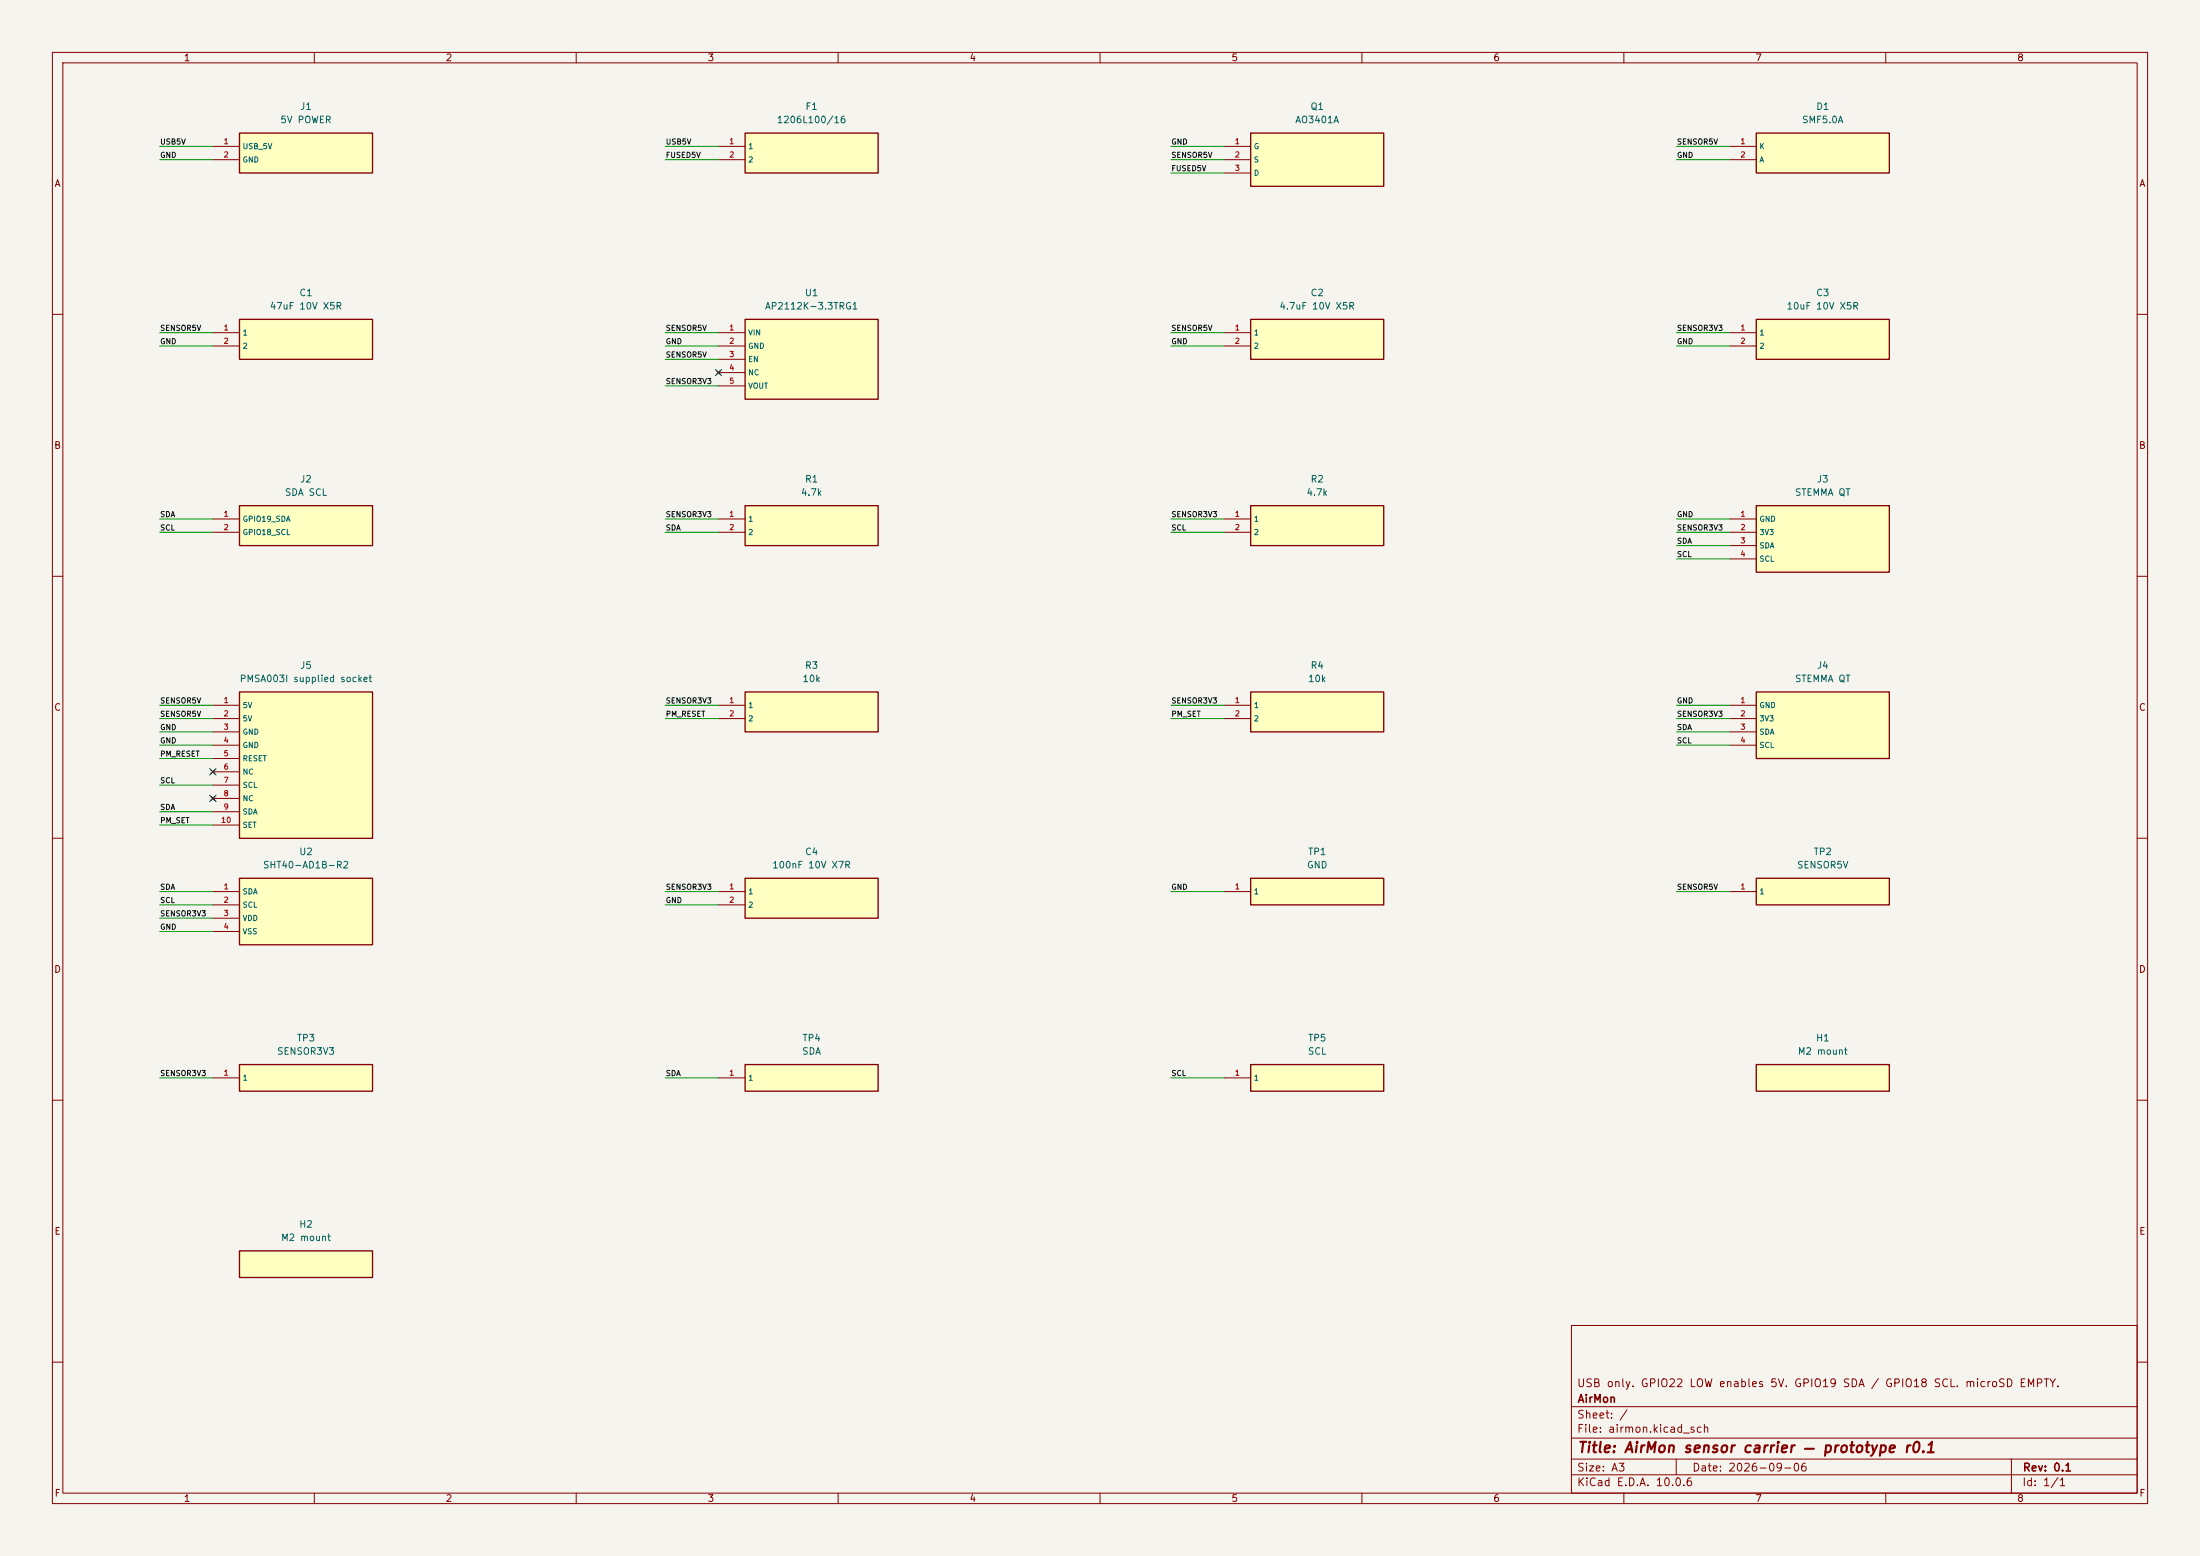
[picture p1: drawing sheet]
(kicad_sch (version 20250114) (generator "eeschema") (paper "A3")
 (title_block (title "AirMon sensor carrier — prototype r0.1") (date "2026-09-06") (rev "0.1") (company "AirMon") (comment 1 "USB only. GPIO22 LOW enables 5V. GPIO19 SDA / GPIO18 SCL. microSD EMPTY."))
 (lib_symbols (symbol "AirMon:J1" (pin_names (offset .508)) (in_bom yes) (on_board yes)
(property "Reference" "J1" (at 0 2.54 0) (effects (font (size 1.27 1.27)) ))
(property "Value" "5V POWER" (at 0 5.08 0) (effects (font (size 1.27 1.27)) ))
(property "Footprint" "AirMon:JST_PH_B2B-PH-K_1x02_P2.00mm_Vertical" (at 0 0 0) (effects (font (size 1.27 1.27)) (hide yes)))
(symbol "J1_0_1" (rectangle (start 0 0) (end 25.4 -7.62) (stroke (width .254) (type default)) (fill (type background))))
(symbol "J1_1_1"
(pin power_out line (at -5.08 -2.54 0) (length 5.08) (name "USB 5V" (effects (font (size 1.016 1.016)))) (number "1" (effects (font (size 1.016 1.016)))))
(pin power_out line (at -5.08 -5.08 0) (length 5.08) (name "GND" (effects (font (size 1.016 1.016)))) (number "2" (effects (font (size 1.016 1.016)))))))(symbol "AirMon:F1" (pin_names (offset .508)) (in_bom yes) (on_board yes)
(property "Reference" "F1" (at 0 2.54 0) (effects (font (size 1.27 1.27)) ))
(property "Value" "1206L100/16" (at 0 5.08 0) (effects (font (size 1.27 1.27)) ))
(property "Footprint" "AirMon:Fuse_1206_3216Metric" (at 0 0 0) (effects (font (size 1.27 1.27)) (hide yes)))
(symbol "F1_0_1" (rectangle (start 0 0) (end 25.4 -7.62) (stroke (width .254) (type default)) (fill (type background))))
(symbol "F1_1_1"
(pin passive line (at -5.08 -2.54 0) (length 5.08) (name "1" (effects (font (size 1.016 1.016)))) (number "1" (effects (font (size 1.016 1.016)))))
(pin passive line (at -5.08 -5.08 0) (length 5.08) (name "2" (effects (font (size 1.016 1.016)))) (number "2" (effects (font (size 1.016 1.016)))))))(symbol "AirMon:Q1" (pin_names (offset .508)) (in_bom yes) (on_board yes)
(property "Reference" "Q1" (at 0 2.54 0) (effects (font (size 1.27 1.27)) ))
(property "Value" "AO3401A" (at 0 5.08 0) (effects (font (size 1.27 1.27)) ))
(property "Footprint" "AirMon:SOT-23" (at 0 0 0) (effects (font (size 1.27 1.27)) (hide yes)))
(symbol "Q1_0_1" (rectangle (start 0 0) (end 25.4 -10.16) (stroke (width .254) (type default)) (fill (type background))))
(symbol "Q1_1_1"
(pin passive line (at -5.08 -2.54 0) (length 5.08) (name "G" (effects (font (size 1.016 1.016)))) (number "1" (effects (font (size 1.016 1.016)))))
(pin power_out line (at -5.08 -5.08 0) (length 5.08) (name "S" (effects (font (size 1.016 1.016)))) (number "2" (effects (font (size 1.016 1.016)))))
(pin passive line (at -5.08 -7.62 0) (length 5.08) (name "D" (effects (font (size 1.016 1.016)))) (number "3" (effects (font (size 1.016 1.016)))))))(symbol "AirMon:D1" (pin_names (offset .508)) (in_bom yes) (on_board yes)
(property "Reference" "D1" (at 0 2.54 0) (effects (font (size 1.27 1.27)) ))
(property "Value" "SMF5.0A" (at 0 5.08 0) (effects (font (size 1.27 1.27)) ))
(property "Footprint" "AirMon:D_SOD-123F" (at 0 0 0) (effects (font (size 1.27 1.27)) (hide yes)))
(symbol "D1_0_1" (rectangle (start 0 0) (end 25.4 -7.62) (stroke (width .254) (type default)) (fill (type background))))
(symbol "D1_1_1"
(pin passive line (at -5.08 -2.54 0) (length 5.08) (name "K" (effects (font (size 1.016 1.016)))) (number "1" (effects (font (size 1.016 1.016)))))
(pin passive line (at -5.08 -5.08 0) (length 5.08) (name "A" (effects (font (size 1.016 1.016)))) (number "2" (effects (font (size 1.016 1.016)))))))(symbol "AirMon:C1" (pin_names (offset .508)) (in_bom yes) (on_board yes)
(property "Reference" "C1" (at 0 2.54 0) (effects (font (size 1.27 1.27)) ))
(property "Value" "47uF 10V X5R" (at 0 5.08 0) (effects (font (size 1.27 1.27)) ))
(property "Footprint" "AirMon:C_1210_3225Metric" (at 0 0 0) (effects (font (size 1.27 1.27)) (hide yes)))
(symbol "C1_0_1" (rectangle (start 0 0) (end 25.4 -7.62) (stroke (width .254) (type default)) (fill (type background))))
(symbol "C1_1_1"
(pin passive line (at -5.08 -2.54 0) (length 5.08) (name "1" (effects (font (size 1.016 1.016)))) (number "1" (effects (font (size 1.016 1.016)))))
(pin passive line (at -5.08 -5.08 0) (length 5.08) (name "2" (effects (font (size 1.016 1.016)))) (number "2" (effects (font (size 1.016 1.016)))))))(symbol "AirMon:U1" (pin_names (offset .508)) (in_bom yes) (on_board yes)
(property "Reference" "U1" (at 0 2.54 0) (effects (font (size 1.27 1.27)) ))
(property "Value" "AP2112K-3.3TRG1" (at 0 5.08 0) (effects (font (size 1.27 1.27)) ))
(property "Footprint" "AirMon:SOT-23-5" (at 0 0 0) (effects (font (size 1.27 1.27)) (hide yes)))
(symbol "U1_0_1" (rectangle (start 0 0) (end 25.4 -15.24) (stroke (width .254) (type default)) (fill (type background))))
(symbol "U1_1_1"
(pin power_in line (at -5.08 -2.54 0) (length 5.08) (name "VIN" (effects (font (size 1.016 1.016)))) (number "1" (effects (font (size 1.016 1.016)))))
(pin power_in line (at -5.08 -5.08 0) (length 5.08) (name "GND" (effects (font (size 1.016 1.016)))) (number "2" (effects (font (size 1.016 1.016)))))
(pin passive line (at -5.08 -7.62 0) (length 5.08) (name "EN" (effects (font (size 1.016 1.016)))) (number "3" (effects (font (size 1.016 1.016)))))
(pin no_connect line (at -5.08 -10.16 0) (length 5.08) (name "NC" (effects (font (size 1.016 1.016)))) (number "4" (effects (font (size 1.016 1.016)))))
(pin power_out line (at -5.08 -12.7 0) (length 5.08) (name "VOUT" (effects (font (size 1.016 1.016)))) (number "5" (effects (font (size 1.016 1.016)))))))(symbol "AirMon:C2" (pin_names (offset .508)) (in_bom yes) (on_board yes)
(property "Reference" "C2" (at 0 2.54 0) (effects (font (size 1.27 1.27)) ))
(property "Value" "4.7uF 10V X5R" (at 0 5.08 0) (effects (font (size 1.27 1.27)) ))
(property "Footprint" "AirMon:C_0603_1608Metric" (at 0 0 0) (effects (font (size 1.27 1.27)) (hide yes)))
(symbol "C2_0_1" (rectangle (start 0 0) (end 25.4 -7.62) (stroke (width .254) (type default)) (fill (type background))))
(symbol "C2_1_1"
(pin passive line (at -5.08 -2.54 0) (length 5.08) (name "1" (effects (font (size 1.016 1.016)))) (number "1" (effects (font (size 1.016 1.016)))))
(pin passive line (at -5.08 -5.08 0) (length 5.08) (name "2" (effects (font (size 1.016 1.016)))) (number "2" (effects (font (size 1.016 1.016)))))))(symbol "AirMon:C3" (pin_names (offset .508)) (in_bom yes) (on_board yes)
(property "Reference" "C3" (at 0 2.54 0) (effects (font (size 1.27 1.27)) ))
(property "Value" "10uF 10V X5R" (at 0 5.08 0) (effects (font (size 1.27 1.27)) ))
(property "Footprint" "AirMon:C_0603_1608Metric" (at 0 0 0) (effects (font (size 1.27 1.27)) (hide yes)))
(symbol "C3_0_1" (rectangle (start 0 0) (end 25.4 -7.62) (stroke (width .254) (type default)) (fill (type background))))
(symbol "C3_1_1"
(pin passive line (at -5.08 -2.54 0) (length 5.08) (name "1" (effects (font (size 1.016 1.016)))) (number "1" (effects (font (size 1.016 1.016)))))
(pin passive line (at -5.08 -5.08 0) (length 5.08) (name "2" (effects (font (size 1.016 1.016)))) (number "2" (effects (font (size 1.016 1.016)))))))(symbol "AirMon:J2" (pin_names (offset .508)) (in_bom yes) (on_board yes)
(property "Reference" "J2" (at 0 2.54 0) (effects (font (size 1.27 1.27)) ))
(property "Value" "SDA SCL" (at 0 5.08 0) (effects (font (size 1.27 1.27)) ))
(property "Footprint" "AirMon:JST_PH_B2B-PH-K_1x02_P2.00mm_Vertical" (at 0 0 0) (effects (font (size 1.27 1.27)) (hide yes)))
(symbol "J2_0_1" (rectangle (start 0 0) (end 25.4 -7.62) (stroke (width .254) (type default)) (fill (type background))))
(symbol "J2_1_1"
(pin passive line (at -5.08 -2.54 0) (length 5.08) (name "GPIO19 SDA" (effects (font (size 1.016 1.016)))) (number "1" (effects (font (size 1.016 1.016)))))
(pin passive line (at -5.08 -5.08 0) (length 5.08) (name "GPIO18 SCL" (effects (font (size 1.016 1.016)))) (number "2" (effects (font (size 1.016 1.016)))))))(symbol "AirMon:R1" (pin_names (offset .508)) (in_bom yes) (on_board yes)
(property "Reference" "R1" (at 0 2.54 0) (effects (font (size 1.27 1.27)) ))
(property "Value" "4.7k" (at 0 5.08 0) (effects (font (size 1.27 1.27)) ))
(property "Footprint" "AirMon:R_0603_1608Metric" (at 0 0 0) (effects (font (size 1.27 1.27)) (hide yes)))
(symbol "R1_0_1" (rectangle (start 0 0) (end 25.4 -7.62) (stroke (width .254) (type default)) (fill (type background))))
(symbol "R1_1_1"
(pin passive line (at -5.08 -2.54 0) (length 5.08) (name "1" (effects (font (size 1.016 1.016)))) (number "1" (effects (font (size 1.016 1.016)))))
(pin passive line (at -5.08 -5.08 0) (length 5.08) (name "2" (effects (font (size 1.016 1.016)))) (number "2" (effects (font (size 1.016 1.016)))))))(symbol "AirMon:R2" (pin_names (offset .508)) (in_bom yes) (on_board yes)
(property "Reference" "R2" (at 0 2.54 0) (effects (font (size 1.27 1.27)) ))
(property "Value" "4.7k" (at 0 5.08 0) (effects (font (size 1.27 1.27)) ))
(property "Footprint" "AirMon:R_0603_1608Metric" (at 0 0 0) (effects (font (size 1.27 1.27)) (hide yes)))
(symbol "R2_0_1" (rectangle (start 0 0) (end 25.4 -7.62) (stroke (width .254) (type default)) (fill (type background))))
(symbol "R2_1_1"
(pin passive line (at -5.08 -2.54 0) (length 5.08) (name "1" (effects (font (size 1.016 1.016)))) (number "1" (effects (font (size 1.016 1.016)))))
(pin passive line (at -5.08 -5.08 0) (length 5.08) (name "2" (effects (font (size 1.016 1.016)))) (number "2" (effects (font (size 1.016 1.016)))))))(symbol "AirMon:J3" (pin_names (offset .508)) (in_bom yes) (on_board yes)
(property "Reference" "J3" (at 0 2.54 0) (effects (font (size 1.27 1.27)) ))
(property "Value" "STEMMA QT" (at 0 5.08 0) (effects (font (size 1.27 1.27)) ))
(property "Footprint" "AirMon:JST_SH_SM04B-SRSS-TB_1x04-1MP_P1.00mm_Horizontal" (at 0 0 0) (effects (font (size 1.27 1.27)) (hide yes)))
(symbol "J3_0_1" (rectangle (start 0 0) (end 25.4 -12.7) (stroke (width .254) (type default)) (fill (type background))))
(symbol "J3_1_1"
(pin passive line (at -5.08 -2.54 0) (length 5.08) (name "GND" (effects (font (size 1.016 1.016)))) (number "1" (effects (font (size 1.016 1.016)))))
(pin passive line (at -5.08 -5.08 0) (length 5.08) (name "3V3" (effects (font (size 1.016 1.016)))) (number "2" (effects (font (size 1.016 1.016)))))
(pin passive line (at -5.08 -7.62 0) (length 5.08) (name "SDA" (effects (font (size 1.016 1.016)))) (number "3" (effects (font (size 1.016 1.016)))))
(pin passive line (at -5.08 -10.16 0) (length 5.08) (name "SCL" (effects (font (size 1.016 1.016)))) (number "4" (effects (font (size 1.016 1.016)))))))(symbol "AirMon:J5" (pin_names (offset .508)) (in_bom yes) (on_board yes)
(property "Reference" "J5" (at 0 2.54 0) (effects (font (size 1.27 1.27)) ))
(property "Value" "PMSA003I supplied socket" (at 0 5.08 0) (effects (font (size 1.27 1.27)) ))
(property "Footprint" "AirMon:PMSA003I_SuppliedSocket" (at 0 0 0) (effects (font (size 1.27 1.27)) (hide yes)))
(symbol "J5_0_1" (rectangle (start 0 0) (end 25.4 -27.94) (stroke (width .254) (type default)) (fill (type background))))
(symbol "J5_1_1"
(pin passive line (at -5.08 -2.54 0) (length 5.08) (name "5V" (effects (font (size 1.016 1.016)))) (number "1" (effects (font (size 1.016 1.016)))))
(pin passive line (at -5.08 -5.08 0) (length 5.08) (name "5V" (effects (font (size 1.016 1.016)))) (number "2" (effects (font (size 1.016 1.016)))))
(pin passive line (at -5.08 -7.62 0) (length 5.08) (name "GND" (effects (font (size 1.016 1.016)))) (number "3" (effects (font (size 1.016 1.016)))))
(pin passive line (at -5.08 -10.16 0) (length 5.08) (name "GND" (effects (font (size 1.016 1.016)))) (number "4" (effects (font (size 1.016 1.016)))))
(pin passive line (at -5.08 -12.7 0) (length 5.08) (name "RESET" (effects (font (size 1.016 1.016)))) (number "5" (effects (font (size 1.016 1.016)))))
(pin no_connect line (at -5.08 -15.24 0) (length 5.08) (name "NC" (effects (font (size 1.016 1.016)))) (number "6" (effects (font (size 1.016 1.016)))))
(pin passive line (at -5.08 -17.78 0) (length 5.08) (name "SCL" (effects (font (size 1.016 1.016)))) (number "7" (effects (font (size 1.016 1.016)))))
(pin no_connect line (at -5.08 -20.32 0) (length 5.08) (name "NC" (effects (font (size 1.016 1.016)))) (number "8" (effects (font (size 1.016 1.016)))))
(pin passive line (at -5.08 -22.86 0) (length 5.08) (name "SDA" (effects (font (size 1.016 1.016)))) (number "9" (effects (font (size 1.016 1.016)))))
(pin passive line (at -5.08 -25.4 0) (length 5.08) (name "SET" (effects (font (size 1.016 1.016)))) (number "10" (effects (font (size 1.016 1.016)))))))(symbol "AirMon:R3" (pin_names (offset .508)) (in_bom yes) (on_board yes)
(property "Reference" "R3" (at 0 2.54 0) (effects (font (size 1.27 1.27)) ))
(property "Value" "10k" (at 0 5.08 0) (effects (font (size 1.27 1.27)) ))
(property "Footprint" "AirMon:R_0603_1608Metric" (at 0 0 0) (effects (font (size 1.27 1.27)) (hide yes)))
(symbol "R3_0_1" (rectangle (start 0 0) (end 25.4 -7.62) (stroke (width .254) (type default)) (fill (type background))))
(symbol "R3_1_1"
(pin passive line (at -5.08 -2.54 0) (length 5.08) (name "1" (effects (font (size 1.016 1.016)))) (number "1" (effects (font (size 1.016 1.016)))))
(pin passive line (at -5.08 -5.08 0) (length 5.08) (name "2" (effects (font (size 1.016 1.016)))) (number "2" (effects (font (size 1.016 1.016)))))))(symbol "AirMon:R4" (pin_names (offset .508)) (in_bom yes) (on_board yes)
(property "Reference" "R4" (at 0 2.54 0) (effects (font (size 1.27 1.27)) ))
(property "Value" "10k" (at 0 5.08 0) (effects (font (size 1.27 1.27)) ))
(property "Footprint" "AirMon:R_0603_1608Metric" (at 0 0 0) (effects (font (size 1.27 1.27)) (hide yes)))
(symbol "R4_0_1" (rectangle (start 0 0) (end 25.4 -7.62) (stroke (width .254) (type default)) (fill (type background))))
(symbol "R4_1_1"
(pin passive line (at -5.08 -2.54 0) (length 5.08) (name "1" (effects (font (size 1.016 1.016)))) (number "1" (effects (font (size 1.016 1.016)))))
(pin passive line (at -5.08 -5.08 0) (length 5.08) (name "2" (effects (font (size 1.016 1.016)))) (number "2" (effects (font (size 1.016 1.016)))))))(symbol "AirMon:J4" (pin_names (offset .508)) (in_bom yes) (on_board yes)
(property "Reference" "J4" (at 0 2.54 0) (effects (font (size 1.27 1.27)) ))
(property "Value" "STEMMA QT" (at 0 5.08 0) (effects (font (size 1.27 1.27)) ))
(property "Footprint" "AirMon:JST_SH_SM04B-SRSS-TB_1x04-1MP_P1.00mm_Horizontal" (at 0 0 0) (effects (font (size 1.27 1.27)) (hide yes)))
(symbol "J4_0_1" (rectangle (start 0 0) (end 25.4 -12.7) (stroke (width .254) (type default)) (fill (type background))))
(symbol "J4_1_1"
(pin passive line (at -5.08 -2.54 0) (length 5.08) (name "GND" (effects (font (size 1.016 1.016)))) (number "1" (effects (font (size 1.016 1.016)))))
(pin passive line (at -5.08 -5.08 0) (length 5.08) (name "3V3" (effects (font (size 1.016 1.016)))) (number "2" (effects (font (size 1.016 1.016)))))
(pin passive line (at -5.08 -7.62 0) (length 5.08) (name "SDA" (effects (font (size 1.016 1.016)))) (number "3" (effects (font (size 1.016 1.016)))))
(pin passive line (at -5.08 -10.16 0) (length 5.08) (name "SCL" (effects (font (size 1.016 1.016)))) (number "4" (effects (font (size 1.016 1.016)))))))(symbol "AirMon:U2" (pin_names (offset .508)) (in_bom yes) (on_board yes)
(property "Reference" "U2" (at 0 2.54 0) (effects (font (size 1.27 1.27)) ))
(property "Value" "SHT40-AD1B-R2" (at 0 5.08 0) (effects (font (size 1.27 1.27)) ))
(property "Footprint" "AirMon:Sensirion_DFN-4_1.5x1.5mm_P0.8mm_SHT4x_NoCentralPad" (at 0 0 0) (effects (font (size 1.27 1.27)) (hide yes)))
(symbol "U2_0_1" (rectangle (start 0 0) (end 25.4 -12.7) (stroke (width .254) (type default)) (fill (type background))))
(symbol "U2_1_1"
(pin bidirectional line (at -5.08 -2.54 0) (length 5.08) (name "SDA" (effects (font (size 1.016 1.016)))) (number "1" (effects (font (size 1.016 1.016)))))
(pin input line (at -5.08 -5.08 0) (length 5.08) (name "SCL" (effects (font (size 1.016 1.016)))) (number "2" (effects (font (size 1.016 1.016)))))
(pin power_in line (at -5.08 -7.62 0) (length 5.08) (name "VDD" (effects (font (size 1.016 1.016)))) (number "3" (effects (font (size 1.016 1.016)))))
(pin power_in line (at -5.08 -10.16 0) (length 5.08) (name "VSS" (effects (font (size 1.016 1.016)))) (number "4" (effects (font (size 1.016 1.016)))))))(symbol "AirMon:C4" (pin_names (offset .508)) (in_bom yes) (on_board yes)
(property "Reference" "C4" (at 0 2.54 0) (effects (font (size 1.27 1.27)) ))
(property "Value" "100nF 10V X7R" (at 0 5.08 0) (effects (font (size 1.27 1.27)) ))
(property "Footprint" "AirMon:C_0603_1608Metric" (at 0 0 0) (effects (font (size 1.27 1.27)) (hide yes)))
(symbol "C4_0_1" (rectangle (start 0 0) (end 25.4 -7.62) (stroke (width .254) (type default)) (fill (type background))))
(symbol "C4_1_1"
(pin passive line (at -5.08 -2.54 0) (length 5.08) (name "1" (effects (font (size 1.016 1.016)))) (number "1" (effects (font (size 1.016 1.016)))))
(pin passive line (at -5.08 -5.08 0) (length 5.08) (name "2" (effects (font (size 1.016 1.016)))) (number "2" (effects (font (size 1.016 1.016)))))))(symbol "AirMon:TP1" (pin_names (offset .508)) (in_bom yes) (on_board yes)
(property "Reference" "TP1" (at 0 2.54 0) (effects (font (size 1.27 1.27)) ))
(property "Value" "GND" (at 0 5.08 0) (effects (font (size 1.27 1.27)) ))
(property "Footprint" "AirMon:TestPoint_Pad_D1.0mm" (at 0 0 0) (effects (font (size 1.27 1.27)) (hide yes)))
(symbol "TP1_0_1" (rectangle (start 0 0) (end 25.4 -5.08) (stroke (width .254) (type default)) (fill (type background))))
(symbol "TP1_1_1"
(pin passive line (at -5.08 -2.54 0) (length 5.08) (name "1" (effects (font (size 1.016 1.016)))) (number "1" (effects (font (size 1.016 1.016)))))))(symbol "AirMon:TP2" (pin_names (offset .508)) (in_bom yes) (on_board yes)
(property "Reference" "TP2" (at 0 2.54 0) (effects (font (size 1.27 1.27)) ))
(property "Value" "SENSOR5V" (at 0 5.08 0) (effects (font (size 1.27 1.27)) ))
(property "Footprint" "AirMon:TestPoint_Pad_D1.0mm" (at 0 0 0) (effects (font (size 1.27 1.27)) (hide yes)))
(symbol "TP2_0_1" (rectangle (start 0 0) (end 25.4 -5.08) (stroke (width .254) (type default)) (fill (type background))))
(symbol "TP2_1_1"
(pin passive line (at -5.08 -2.54 0) (length 5.08) (name "1" (effects (font (size 1.016 1.016)))) (number "1" (effects (font (size 1.016 1.016)))))))(symbol "AirMon:TP3" (pin_names (offset .508)) (in_bom yes) (on_board yes)
(property "Reference" "TP3" (at 0 2.54 0) (effects (font (size 1.27 1.27)) ))
(property "Value" "SENSOR3V3" (at 0 5.08 0) (effects (font (size 1.27 1.27)) ))
(property "Footprint" "AirMon:TestPoint_Pad_D1.0mm" (at 0 0 0) (effects (font (size 1.27 1.27)) (hide yes)))
(symbol "TP3_0_1" (rectangle (start 0 0) (end 25.4 -5.08) (stroke (width .254) (type default)) (fill (type background))))
(symbol "TP3_1_1"
(pin passive line (at -5.08 -2.54 0) (length 5.08) (name "1" (effects (font (size 1.016 1.016)))) (number "1" (effects (font (size 1.016 1.016)))))))(symbol "AirMon:TP4" (pin_names (offset .508)) (in_bom yes) (on_board yes)
(property "Reference" "TP4" (at 0 2.54 0) (effects (font (size 1.27 1.27)) ))
(property "Value" "SDA" (at 0 5.08 0) (effects (font (size 1.27 1.27)) ))
(property "Footprint" "AirMon:TestPoint_Pad_D1.0mm" (at 0 0 0) (effects (font (size 1.27 1.27)) (hide yes)))
(symbol "TP4_0_1" (rectangle (start 0 0) (end 25.4 -5.08) (stroke (width .254) (type default)) (fill (type background))))
(symbol "TP4_1_1"
(pin passive line (at -5.08 -2.54 0) (length 5.08) (name "1" (effects (font (size 1.016 1.016)))) (number "1" (effects (font (size 1.016 1.016)))))))(symbol "AirMon:TP5" (pin_names (offset .508)) (in_bom yes) (on_board yes)
(property "Reference" "TP5" (at 0 2.54 0) (effects (font (size 1.27 1.27)) ))
(property "Value" "SCL" (at 0 5.08 0) (effects (font (size 1.27 1.27)) ))
(property "Footprint" "AirMon:TestPoint_Pad_D1.0mm" (at 0 0 0) (effects (font (size 1.27 1.27)) (hide yes)))
(symbol "TP5_0_1" (rectangle (start 0 0) (end 25.4 -5.08) (stroke (width .254) (type default)) (fill (type background))))
(symbol "TP5_1_1"
(pin passive line (at -5.08 -2.54 0) (length 5.08) (name "1" (effects (font (size 1.016 1.016)))) (number "1" (effects (font (size 1.016 1.016)))))))(symbol "AirMon:H1" (pin_names (offset .508)) (in_bom yes) (on_board yes)
(property "Reference" "H1" (at 0 2.54 0) (effects (font (size 1.27 1.27)) ))
(property "Value" "M2 mount" (at 0 5.08 0) (effects (font (size 1.27 1.27)) ))
(property "Footprint" "AirMon:MountingHole_2.2mm_M2" (at 0 0 0) (effects (font (size 1.27 1.27)) (hide yes)))
(symbol "H1_0_1" (rectangle (start 0 0) (end 25.4 -5.08) (stroke (width .254) (type default)) (fill (type background))))
(symbol "H1_1_1"))(symbol "AirMon:H2" (pin_names (offset .508)) (in_bom yes) (on_board yes)
(property "Reference" "H2" (at 0 2.54 0) (effects (font (size 1.27 1.27)) ))
(property "Value" "M2 mount" (at 0 5.08 0) (effects (font (size 1.27 1.27)) ))
(property "Footprint" "AirMon:MountingHole_2.2mm_M2" (at 0 0 0) (effects (font (size 1.27 1.27)) (hide yes)))
(symbol "H2_0_1" (rectangle (start 0 0) (end 25.4 -5.08) (stroke (width .254) (type default)) (fill (type background))))
(symbol "H2_1_1")))
 (wire (pts (xy 30.48 27.939999999999998) (xy 40.64 27.939999999999998)) (stroke (width 0) (type default)))(label "USB5V" (at 30.48 27.939999999999998 0) (effects (font (size 1.016 1.016)) (justify left bottom)))(wire (pts (xy 30.48 30.479999999999997) (xy 40.64 30.479999999999997)) (stroke (width 0) (type default)))(label "GND" (at 30.48 30.479999999999997 0) (effects (font (size 1.016 1.016)) (justify left bottom)))(wire (pts (xy 127.0 27.939999999999998) (xy 137.16 27.939999999999998)) (stroke (width 0) (type default)))(label "USB5V" (at 127.0 27.939999999999998 0) (effects (font (size 1.016 1.016)) (justify left bottom)))(wire (pts (xy 127.0 30.479999999999997) (xy 137.16 30.479999999999997)) (stroke (width 0) (type default)))(label "FUSED5V" (at 127.0 30.479999999999997 0) (effects (font (size 1.016 1.016)) (justify left bottom)))(wire (pts (xy 223.51999999999998 27.939999999999998) (xy 233.67999999999998 27.939999999999998)) (stroke (width 0) (type default)))(label "GND" (at 223.51999999999998 27.939999999999998 0) (effects (font (size 1.016 1.016)) (justify left bottom)))(wire (pts (xy 223.51999999999998 30.479999999999997) (xy 233.67999999999998 30.479999999999997)) (stroke (width 0) (type default)))(label "SENSOR5V" (at 223.51999999999998 30.479999999999997 0) (effects (font (size 1.016 1.016)) (justify left bottom)))(wire (pts (xy 223.51999999999998 33.019999999999996) (xy 233.67999999999998 33.019999999999996)) (stroke (width 0) (type default)))(label "FUSED5V" (at 223.51999999999998 33.019999999999996 0) (effects (font (size 1.016 1.016)) (justify left bottom)))(wire (pts (xy 320.03999999999996 27.939999999999998) (xy 330.2 27.939999999999998)) (stroke (width 0) (type default)))(label "SENSOR5V" (at 320.03999999999996 27.939999999999998 0) (effects (font (size 1.016 1.016)) (justify left bottom)))(wire (pts (xy 320.03999999999996 30.479999999999997) (xy 330.2 30.479999999999997)) (stroke (width 0) (type default)))(label "GND" (at 320.03999999999996 30.479999999999997 0) (effects (font (size 1.016 1.016)) (justify left bottom)))(wire (pts (xy 30.48 63.5) (xy 40.64 63.5)) (stroke (width 0) (type default)))(label "SENSOR5V" (at 30.48 63.5 0) (effects (font (size 1.016 1.016)) (justify left bottom)))(wire (pts (xy 30.48 66.04) (xy 40.64 66.04)) (stroke (width 0) (type default)))(label "GND" (at 30.48 66.04 0) (effects (font (size 1.016 1.016)) (justify left bottom)))(wire (pts (xy 127.0 63.5) (xy 137.16 63.5)) (stroke (width 0) (type default)))(label "SENSOR5V" (at 127.0 63.5 0) (effects (font (size 1.016 1.016)) (justify left bottom)))(wire (pts (xy 127.0 66.04) (xy 137.16 66.04)) (stroke (width 0) (type default)))(label "GND" (at 127.0 66.04 0) (effects (font (size 1.016 1.016)) (justify left bottom)))(wire (pts (xy 127.0 68.58) (xy 137.16 68.58)) (stroke (width 0) (type default)))(label "SENSOR5V" (at 127.0 68.58 0) (effects (font (size 1.016 1.016)) (justify left bottom)))(no_connect (at 137.16 71.12))(wire (pts (xy 127.0 73.66) (xy 137.16 73.66)) (stroke (width 0) (type default)))(label "SENSOR3V3" (at 127.0 73.66 0) (effects (font (size 1.016 1.016)) (justify left bottom)))(wire (pts (xy 223.51999999999998 63.5) (xy 233.67999999999998 63.5)) (stroke (width 0) (type default)))(label "SENSOR5V" (at 223.51999999999998 63.5 0) (effects (font (size 1.016 1.016)) (justify left bottom)))(wire (pts (xy 223.51999999999998 66.04) (xy 233.67999999999998 66.04)) (stroke (width 0) (type default)))(label "GND" (at 223.51999999999998 66.04 0) (effects (font (size 1.016 1.016)) (justify left bottom)))(wire (pts (xy 320.03999999999996 63.5) (xy 330.2 63.5)) (stroke (width 0) (type default)))(label "SENSOR3V3" (at 320.03999999999996 63.5 0) (effects (font (size 1.016 1.016)) (justify left bottom)))(wire (pts (xy 320.03999999999996 66.04) (xy 330.2 66.04)) (stroke (width 0) (type default)))(label "GND" (at 320.03999999999996 66.04 0) (effects (font (size 1.016 1.016)) (justify left bottom)))(wire (pts (xy 30.48 99.06000000000002) (xy 40.64 99.06000000000002)) (stroke (width 0) (type default)))(label "SDA" (at 30.48 99.06000000000002 0) (effects (font (size 1.016 1.016)) (justify left bottom)))(wire (pts (xy 30.48 101.60000000000001) (xy 40.64 101.60000000000001)) (stroke (width 0) (type default)))(label "SCL" (at 30.48 101.60000000000001 0) (effects (font (size 1.016 1.016)) (justify left bottom)))(wire (pts (xy 127.0 99.06000000000002) (xy 137.16 99.06000000000002)) (stroke (width 0) (type default)))(label "SENSOR3V3" (at 127.0 99.06000000000002 0) (effects (font (size 1.016 1.016)) (justify left bottom)))(wire (pts (xy 127.0 101.60000000000001) (xy 137.16 101.60000000000001)) (stroke (width 0) (type default)))(label "SDA" (at 127.0 101.60000000000001 0) (effects (font (size 1.016 1.016)) (justify left bottom)))(wire (pts (xy 223.51999999999998 99.06000000000002) (xy 233.67999999999998 99.06000000000002)) (stroke (width 0) (type default)))(label "SENSOR3V3" (at 223.51999999999998 99.06000000000002 0) (effects (font (size 1.016 1.016)) (justify left bottom)))(wire (pts (xy 223.51999999999998 101.60000000000001) (xy 233.67999999999998 101.60000000000001)) (stroke (width 0) (type default)))(label "SCL" (at 223.51999999999998 101.60000000000001 0) (effects (font (size 1.016 1.016)) (justify left bottom)))(wire (pts (xy 320.03999999999996 99.06000000000002) (xy 330.2 99.06000000000002)) (stroke (width 0) (type default)))(label "GND" (at 320.03999999999996 99.06000000000002 0) (effects (font (size 1.016 1.016)) (justify left bottom)))(wire (pts (xy 320.03999999999996 101.60000000000001) (xy 330.2 101.60000000000001)) (stroke (width 0) (type default)))(label "SENSOR3V3" (at 320.03999999999996 101.60000000000001 0) (effects (font (size 1.016 1.016)) (justify left bottom)))(wire (pts (xy 320.03999999999996 104.14000000000001) (xy 330.2 104.14000000000001)) (stroke (width 0) (type default)))(label "SDA" (at 320.03999999999996 104.14000000000001 0) (effects (font (size 1.016 1.016)) (justify left bottom)))(wire (pts (xy 320.03999999999996 106.68) (xy 330.2 106.68)) (stroke (width 0) (type default)))(label "SCL" (at 320.03999999999996 106.68 0) (effects (font (size 1.016 1.016)) (justify left bottom)))(wire (pts (xy 30.48 134.62) (xy 40.64 134.62)) (stroke (width 0) (type default)))(label "SENSOR5V" (at 30.48 134.62 0) (effects (font (size 1.016 1.016)) (justify left bottom)))(wire (pts (xy 30.48 137.16000000000003) (xy 40.64 137.16000000000003)) (stroke (width 0) (type default)))(label "SENSOR5V" (at 30.48 137.16000000000003 0) (effects (font (size 1.016 1.016)) (justify left bottom)))(wire (pts (xy 30.48 139.70000000000002) (xy 40.64 139.70000000000002)) (stroke (width 0) (type default)))(label "GND" (at 30.48 139.70000000000002 0) (effects (font (size 1.016 1.016)) (justify left bottom)))(wire (pts (xy 30.48 142.24) (xy 40.64 142.24)) (stroke (width 0) (type default)))(label "GND" (at 30.48 142.24 0) (effects (font (size 1.016 1.016)) (justify left bottom)))(wire (pts (xy 30.48 144.78) (xy 40.64 144.78)) (stroke (width 0) (type default)))(label "PM_RESET" (at 30.48 144.78 0) (effects (font (size 1.016 1.016)) (justify left bottom)))(no_connect (at 40.64 147.32000000000002))(wire (pts (xy 30.48 149.86) (xy 40.64 149.86)) (stroke (width 0) (type default)))(label "SCL" (at 30.48 149.86 0) (effects (font (size 1.016 1.016)) (justify left bottom)))(no_connect (at 40.64 152.4))(wire (pts (xy 30.48 154.94) (xy 40.64 154.94)) (stroke (width 0) (type default)))(label "SDA" (at 30.48 154.94 0) (effects (font (size 1.016 1.016)) (justify left bottom)))(wire (pts (xy 30.48 157.48000000000002) (xy 40.64 157.48000000000002)) (stroke (width 0) (type default)))(label "PM_SET" (at 30.48 157.48000000000002 0) (effects (font (size 1.016 1.016)) (justify left bottom)))(wire (pts (xy 127.0 134.62) (xy 137.16 134.62)) (stroke (width 0) (type default)))(label "SENSOR3V3" (at 127.0 134.62 0) (effects (font (size 1.016 1.016)) (justify left bottom)))(wire (pts (xy 127.0 137.16000000000003) (xy 137.16 137.16000000000003)) (stroke (width 0) (type default)))(label "PM_RESET" (at 127.0 137.16000000000003 0) (effects (font (size 1.016 1.016)) (justify left bottom)))(wire (pts (xy 223.51999999999998 134.62) (xy 233.67999999999998 134.62)) (stroke (width 0) (type default)))(label "SENSOR3V3" (at 223.51999999999998 134.62 0) (effects (font (size 1.016 1.016)) (justify left bottom)))(wire (pts (xy 223.51999999999998 137.16000000000003) (xy 233.67999999999998 137.16000000000003)) (stroke (width 0) (type default)))(label "PM_SET" (at 223.51999999999998 137.16000000000003 0) (effects (font (size 1.016 1.016)) (justify left bottom)))(wire (pts (xy 320.03999999999996 134.62) (xy 330.2 134.62)) (stroke (width 0) (type default)))(label "GND" (at 320.03999999999996 134.62 0) (effects (font (size 1.016 1.016)) (justify left bottom)))(wire (pts (xy 320.03999999999996 137.16000000000003) (xy 330.2 137.16000000000003)) (stroke (width 0) (type default)))(label "SENSOR3V3" (at 320.03999999999996 137.16000000000003 0) (effects (font (size 1.016 1.016)) (justify left bottom)))(wire (pts (xy 320.03999999999996 139.70000000000002) (xy 330.2 139.70000000000002)) (stroke (width 0) (type default)))(label "SDA" (at 320.03999999999996 139.70000000000002 0) (effects (font (size 1.016 1.016)) (justify left bottom)))(wire (pts (xy 320.03999999999996 142.24) (xy 330.2 142.24)) (stroke (width 0) (type default)))(label "SCL" (at 320.03999999999996 142.24 0) (effects (font (size 1.016 1.016)) (justify left bottom)))(wire (pts (xy 30.48 170.18) (xy 40.64 170.18)) (stroke (width 0) (type default)))(label "SDA" (at 30.48 170.18 0) (effects (font (size 1.016 1.016)) (justify left bottom)))(wire (pts (xy 30.48 172.72000000000003) (xy 40.64 172.72000000000003)) (stroke (width 0) (type default)))(label "SCL" (at 30.48 172.72000000000003 0) (effects (font (size 1.016 1.016)) (justify left bottom)))(wire (pts (xy 30.48 175.26000000000002) (xy 40.64 175.26000000000002)) (stroke (width 0) (type default)))(label "SENSOR3V3" (at 30.48 175.26000000000002 0) (effects (font (size 1.016 1.016)) (justify left bottom)))(wire (pts (xy 30.48 177.8) (xy 40.64 177.8)) (stroke (width 0) (type default)))(label "GND" (at 30.48 177.8 0) (effects (font (size 1.016 1.016)) (justify left bottom)))(wire (pts (xy 127.0 170.18) (xy 137.16 170.18)) (stroke (width 0) (type default)))(label "SENSOR3V3" (at 127.0 170.18 0) (effects (font (size 1.016 1.016)) (justify left bottom)))(wire (pts (xy 127.0 172.72000000000003) (xy 137.16 172.72000000000003)) (stroke (width 0) (type default)))(label "GND" (at 127.0 172.72000000000003 0) (effects (font (size 1.016 1.016)) (justify left bottom)))(wire (pts (xy 223.51999999999998 170.18) (xy 233.67999999999998 170.18)) (stroke (width 0) (type default)))(label "GND" (at 223.51999999999998 170.18 0) (effects (font (size 1.016 1.016)) (justify left bottom)))(wire (pts (xy 320.03999999999996 170.18) (xy 330.2 170.18)) (stroke (width 0) (type default)))(label "SENSOR5V" (at 320.03999999999996 170.18 0) (effects (font (size 1.016 1.016)) (justify left bottom)))(wire (pts (xy 30.48 205.74) (xy 40.64 205.74)) (stroke (width 0) (type default)))(label "SENSOR3V3" (at 30.48 205.74 0) (effects (font (size 1.016 1.016)) (justify left bottom)))(wire (pts (xy 127.0 205.74) (xy 137.16 205.74)) (stroke (width 0) (type default)))(label "SDA" (at 127.0 205.74 0) (effects (font (size 1.016 1.016)) (justify left bottom)))(wire (pts (xy 223.51999999999998 205.74) (xy 233.67999999999998 205.74)) (stroke (width 0) (type default)))(label "SCL" (at 223.51999999999998 205.74 0) (effects (font (size 1.016 1.016)) (justify left bottom))) (symbol (lib_id "AirMon:J1") (at 45.72 25.4 0) (unit 1) (in_bom yes) (on_board yes) (dnp no)
 (property "Reference" "J1" (at 58.42 20.32 0) (effects (font (size 1.27 1.27)) )) (property "Value" "5V POWER" (at 58.42 22.86 0) (effects (font (size 1.27 1.27)) )) (property "Footprint" "AirMon:JST_PH_B2B-PH-K_1x02_P2.00mm_Vertical" (at 45.72 25.4 0) (effects (font (size 1.27 1.27)) (hide yes))))(symbol (lib_id "AirMon:F1") (at 142.24 25.4 0) (unit 1) (in_bom yes) (on_board yes) (dnp no)
 (property "Reference" "F1" (at 154.94 20.32 0) (effects (font (size 1.27 1.27)) )) (property "Value" "1206L100/16" (at 154.94 22.86 0) (effects (font (size 1.27 1.27)) )) (property "Footprint" "AirMon:Fuse_1206_3216Metric" (at 142.24 25.4 0) (effects (font (size 1.27 1.27)) (hide yes))))(symbol (lib_id "AirMon:Q1") (at 238.76 25.4 0) (unit 1) (in_bom yes) (on_board yes) (dnp no)
 (property "Reference" "Q1" (at 251.45999999999998 20.32 0) (effects (font (size 1.27 1.27)) )) (property "Value" "AO3401A" (at 251.45999999999998 22.86 0) (effects (font (size 1.27 1.27)) )) (property "Footprint" "AirMon:SOT-23" (at 238.76 25.4 0) (effects (font (size 1.27 1.27)) (hide yes))))(symbol (lib_id "AirMon:D1") (at 335.28 25.4 0) (unit 1) (in_bom yes) (on_board yes) (dnp no)
 (property "Reference" "D1" (at 347.97999999999996 20.32 0) (effects (font (size 1.27 1.27)) )) (property "Value" "SMF5.0A" (at 347.97999999999996 22.86 0) (effects (font (size 1.27 1.27)) )) (property "Footprint" "AirMon:D_SOD-123F" (at 335.28 25.4 0) (effects (font (size 1.27 1.27)) (hide yes))))(symbol (lib_id "AirMon:C1") (at 45.72 60.96 0) (unit 1) (in_bom yes) (on_board yes) (dnp no)
 (property "Reference" "C1" (at 58.42 55.88 0) (effects (font (size 1.27 1.27)) )) (property "Value" "47uF 10V X5R" (at 58.42 58.42 0) (effects (font (size 1.27 1.27)) )) (property "Footprint" "AirMon:C_1210_3225Metric" (at 45.72 60.96 0) (effects (font (size 1.27 1.27)) (hide yes))))(symbol (lib_id "AirMon:U1") (at 142.24 60.96 0) (unit 1) (in_bom yes) (on_board yes) (dnp no)
 (property "Reference" "U1" (at 154.94 55.88 0) (effects (font (size 1.27 1.27)) )) (property "Value" "AP2112K-3.3TRG1" (at 154.94 58.42 0) (effects (font (size 1.27 1.27)) )) (property "Footprint" "AirMon:SOT-23-5" (at 142.24 60.96 0) (effects (font (size 1.27 1.27)) (hide yes))))(symbol (lib_id "AirMon:C2") (at 238.76 60.96 0) (unit 1) (in_bom yes) (on_board yes) (dnp no)
 (property "Reference" "C2" (at 251.45999999999998 55.88 0) (effects (font (size 1.27 1.27)) )) (property "Value" "4.7uF 10V X5R" (at 251.45999999999998 58.42 0) (effects (font (size 1.27 1.27)) )) (property "Footprint" "AirMon:C_0603_1608Metric" (at 238.76 60.96 0) (effects (font (size 1.27 1.27)) (hide yes))))(symbol (lib_id "AirMon:C3") (at 335.28 60.96 0) (unit 1) (in_bom yes) (on_board yes) (dnp no)
 (property "Reference" "C3" (at 347.97999999999996 55.88 0) (effects (font (size 1.27 1.27)) )) (property "Value" "10uF 10V X5R" (at 347.97999999999996 58.42 0) (effects (font (size 1.27 1.27)) )) (property "Footprint" "AirMon:C_0603_1608Metric" (at 335.28 60.96 0) (effects (font (size 1.27 1.27)) (hide yes))))(symbol (lib_id "AirMon:J2") (at 45.72 96.52000000000001 0) (unit 1) (in_bom yes) (on_board yes) (dnp no)
 (property "Reference" "J2" (at 58.42 91.44000000000001 0) (effects (font (size 1.27 1.27)) )) (property "Value" "SDA SCL" (at 58.42 93.98 0) (effects (font (size 1.27 1.27)) )) (property "Footprint" "AirMon:JST_PH_B2B-PH-K_1x02_P2.00mm_Vertical" (at 45.72 96.52000000000001 0) (effects (font (size 1.27 1.27)) (hide yes))))(symbol (lib_id "AirMon:R1") (at 142.24 96.52000000000001 0) (unit 1) (in_bom yes) (on_board yes) (dnp no)
 (property "Reference" "R1" (at 154.94 91.44000000000001 0) (effects (font (size 1.27 1.27)) )) (property "Value" "4.7k" (at 154.94 93.98 0) (effects (font (size 1.27 1.27)) )) (property "Footprint" "AirMon:R_0603_1608Metric" (at 142.24 96.52000000000001 0) (effects (font (size 1.27 1.27)) (hide yes))))(symbol (lib_id "AirMon:R2") (at 238.76 96.52000000000001 0) (unit 1) (in_bom yes) (on_board yes) (dnp no)
 (property "Reference" "R2" (at 251.45999999999998 91.44000000000001 0) (effects (font (size 1.27 1.27)) )) (property "Value" "4.7k" (at 251.45999999999998 93.98 0) (effects (font (size 1.27 1.27)) )) (property "Footprint" "AirMon:R_0603_1608Metric" (at 238.76 96.52000000000001 0) (effects (font (size 1.27 1.27)) (hide yes))))(symbol (lib_id "AirMon:J3") (at 335.28 96.52000000000001 0) (unit 1) (in_bom yes) (on_board yes) (dnp no)
 (property "Reference" "J3" (at 347.97999999999996 91.44000000000001 0) (effects (font (size 1.27 1.27)) )) (property "Value" "STEMMA QT" (at 347.97999999999996 93.98 0) (effects (font (size 1.27 1.27)) )) (property "Footprint" "AirMon:JST_SH_SM04B-SRSS-TB_1x04-1MP_P1.00mm_Horizontal" (at 335.28 96.52000000000001 0) (effects (font (size 1.27 1.27)) (hide yes))))(symbol (lib_id "AirMon:J5") (at 45.72 132.08 0) (unit 1) (in_bom yes) (on_board yes) (dnp no)
 (property "Reference" "J5" (at 58.42 127.00000000000001 0) (effects (font (size 1.27 1.27)) )) (property "Value" "PMSA003I supplied socket" (at 58.42 129.54000000000002 0) (effects (font (size 1.27 1.27)) )) (property "Footprint" "AirMon:PMSA003I_SuppliedSocket" (at 45.72 132.08 0) (effects (font (size 1.27 1.27)) (hide yes))))(symbol (lib_id "AirMon:R3") (at 142.24 132.08 0) (unit 1) (in_bom yes) (on_board yes) (dnp no)
 (property "Reference" "R3" (at 154.94 127.00000000000001 0) (effects (font (size 1.27 1.27)) )) (property "Value" "10k" (at 154.94 129.54000000000002 0) (effects (font (size 1.27 1.27)) )) (property "Footprint" "AirMon:R_0603_1608Metric" (at 142.24 132.08 0) (effects (font (size 1.27 1.27)) (hide yes))))(symbol (lib_id "AirMon:R4") (at 238.76 132.08 0) (unit 1) (in_bom yes) (on_board yes) (dnp no)
 (property "Reference" "R4" (at 251.45999999999998 127.00000000000001 0) (effects (font (size 1.27 1.27)) )) (property "Value" "10k" (at 251.45999999999998 129.54000000000002 0) (effects (font (size 1.27 1.27)) )) (property "Footprint" "AirMon:R_0603_1608Metric" (at 238.76 132.08 0) (effects (font (size 1.27 1.27)) (hide yes))))(symbol (lib_id "AirMon:J4") (at 335.28 132.08 0) (unit 1) (in_bom yes) (on_board yes) (dnp no)
 (property "Reference" "J4" (at 347.97999999999996 127.00000000000001 0) (effects (font (size 1.27 1.27)) )) (property "Value" "STEMMA QT" (at 347.97999999999996 129.54000000000002 0) (effects (font (size 1.27 1.27)) )) (property "Footprint" "AirMon:JST_SH_SM04B-SRSS-TB_1x04-1MP_P1.00mm_Horizontal" (at 335.28 132.08 0) (effects (font (size 1.27 1.27)) (hide yes))))(symbol (lib_id "AirMon:U2") (at 45.72 167.64000000000001 0) (unit 1) (in_bom yes) (on_board yes) (dnp no)
 (property "Reference" "U2" (at 58.42 162.56 0) (effects (font (size 1.27 1.27)) )) (property "Value" "SHT40-AD1B-R2" (at 58.42 165.10000000000002 0) (effects (font (size 1.27 1.27)) )) (property "Footprint" "AirMon:Sensirion_DFN-4_1.5x1.5mm_P0.8mm_SHT4x_NoCentralPad" (at 45.72 167.64000000000001 0) (effects (font (size 1.27 1.27)) (hide yes))))(symbol (lib_id "AirMon:C4") (at 142.24 167.64000000000001 0) (unit 1) (in_bom yes) (on_board yes) (dnp no)
 (property "Reference" "C4" (at 154.94 162.56 0) (effects (font (size 1.27 1.27)) )) (property "Value" "100nF 10V X7R" (at 154.94 165.10000000000002 0) (effects (font (size 1.27 1.27)) )) (property "Footprint" "AirMon:C_0603_1608Metric" (at 142.24 167.64000000000001 0) (effects (font (size 1.27 1.27)) (hide yes))))(symbol (lib_id "AirMon:TP1") (at 238.76 167.64000000000001 0) (unit 1) (in_bom yes) (on_board yes) (dnp no)
 (property "Reference" "TP1" (at 251.45999999999998 162.56 0) (effects (font (size 1.27 1.27)) )) (property "Value" "GND" (at 251.45999999999998 165.10000000000002 0) (effects (font (size 1.27 1.27)) )) (property "Footprint" "AirMon:TestPoint_Pad_D1.0mm" (at 238.76 167.64000000000001 0) (effects (font (size 1.27 1.27)) (hide yes))))(symbol (lib_id "AirMon:TP2") (at 335.28 167.64000000000001 0) (unit 1) (in_bom yes) (on_board yes) (dnp no)
 (property "Reference" "TP2" (at 347.97999999999996 162.56 0) (effects (font (size 1.27 1.27)) )) (property "Value" "SENSOR5V" (at 347.97999999999996 165.10000000000002 0) (effects (font (size 1.27 1.27)) )) (property "Footprint" "AirMon:TestPoint_Pad_D1.0mm" (at 335.28 167.64000000000001 0) (effects (font (size 1.27 1.27)) (hide yes))))(symbol (lib_id "AirMon:TP3") (at 45.72 203.20000000000002 0) (unit 1) (in_bom yes) (on_board yes) (dnp no)
 (property "Reference" "TP3" (at 58.42 198.12 0) (effects (font (size 1.27 1.27)) )) (property "Value" "SENSOR3V3" (at 58.42 200.66000000000003 0) (effects (font (size 1.27 1.27)) )) (property "Footprint" "AirMon:TestPoint_Pad_D1.0mm" (at 45.72 203.20000000000002 0) (effects (font (size 1.27 1.27)) (hide yes))))(symbol (lib_id "AirMon:TP4") (at 142.24 203.20000000000002 0) (unit 1) (in_bom yes) (on_board yes) (dnp no)
 (property "Reference" "TP4" (at 154.94 198.12 0) (effects (font (size 1.27 1.27)) )) (property "Value" "SDA" (at 154.94 200.66000000000003 0) (effects (font (size 1.27 1.27)) )) (property "Footprint" "AirMon:TestPoint_Pad_D1.0mm" (at 142.24 203.20000000000002 0) (effects (font (size 1.27 1.27)) (hide yes))))(symbol (lib_id "AirMon:TP5") (at 238.76 203.20000000000002 0) (unit 1) (in_bom yes) (on_board yes) (dnp no)
 (property "Reference" "TP5" (at 251.45999999999998 198.12 0) (effects (font (size 1.27 1.27)) )) (property "Value" "SCL" (at 251.45999999999998 200.66000000000003 0) (effects (font (size 1.27 1.27)) )) (property "Footprint" "AirMon:TestPoint_Pad_D1.0mm" (at 238.76 203.20000000000002 0) (effects (font (size 1.27 1.27)) (hide yes))))(symbol (lib_id "AirMon:H1") (at 335.28 203.20000000000002 0) (unit 1) (in_bom yes) (on_board yes) (dnp no)
 (property "Reference" "H1" (at 347.97999999999996 198.12 0) (effects (font (size 1.27 1.27)) )) (property "Value" "M2 mount" (at 347.97999999999996 200.66000000000003 0) (effects (font (size 1.27 1.27)) )) (property "Footprint" "AirMon:MountingHole_2.2mm_M2" (at 335.28 203.20000000000002 0) (effects (font (size 1.27 1.27)) (hide yes))))(symbol (lib_id "AirMon:H2") (at 45.72 238.76000000000002 0) (unit 1) (in_bom yes) (on_board yes) (dnp no)
 (property "Reference" "H2" (at 58.42 233.68 0) (effects (font (size 1.27 1.27)) )) (property "Value" "M2 mount" (at 58.42 236.22000000000003 0) (effects (font (size 1.27 1.27)) )) (property "Footprint" "AirMon:MountingHole_2.2mm_M2" (at 45.72 238.76000000000002 0) (effects (font (size 1.27 1.27)) (hide yes))))
 (sheet_instances (path "" (page "1"))) (embedded_fonts no))
